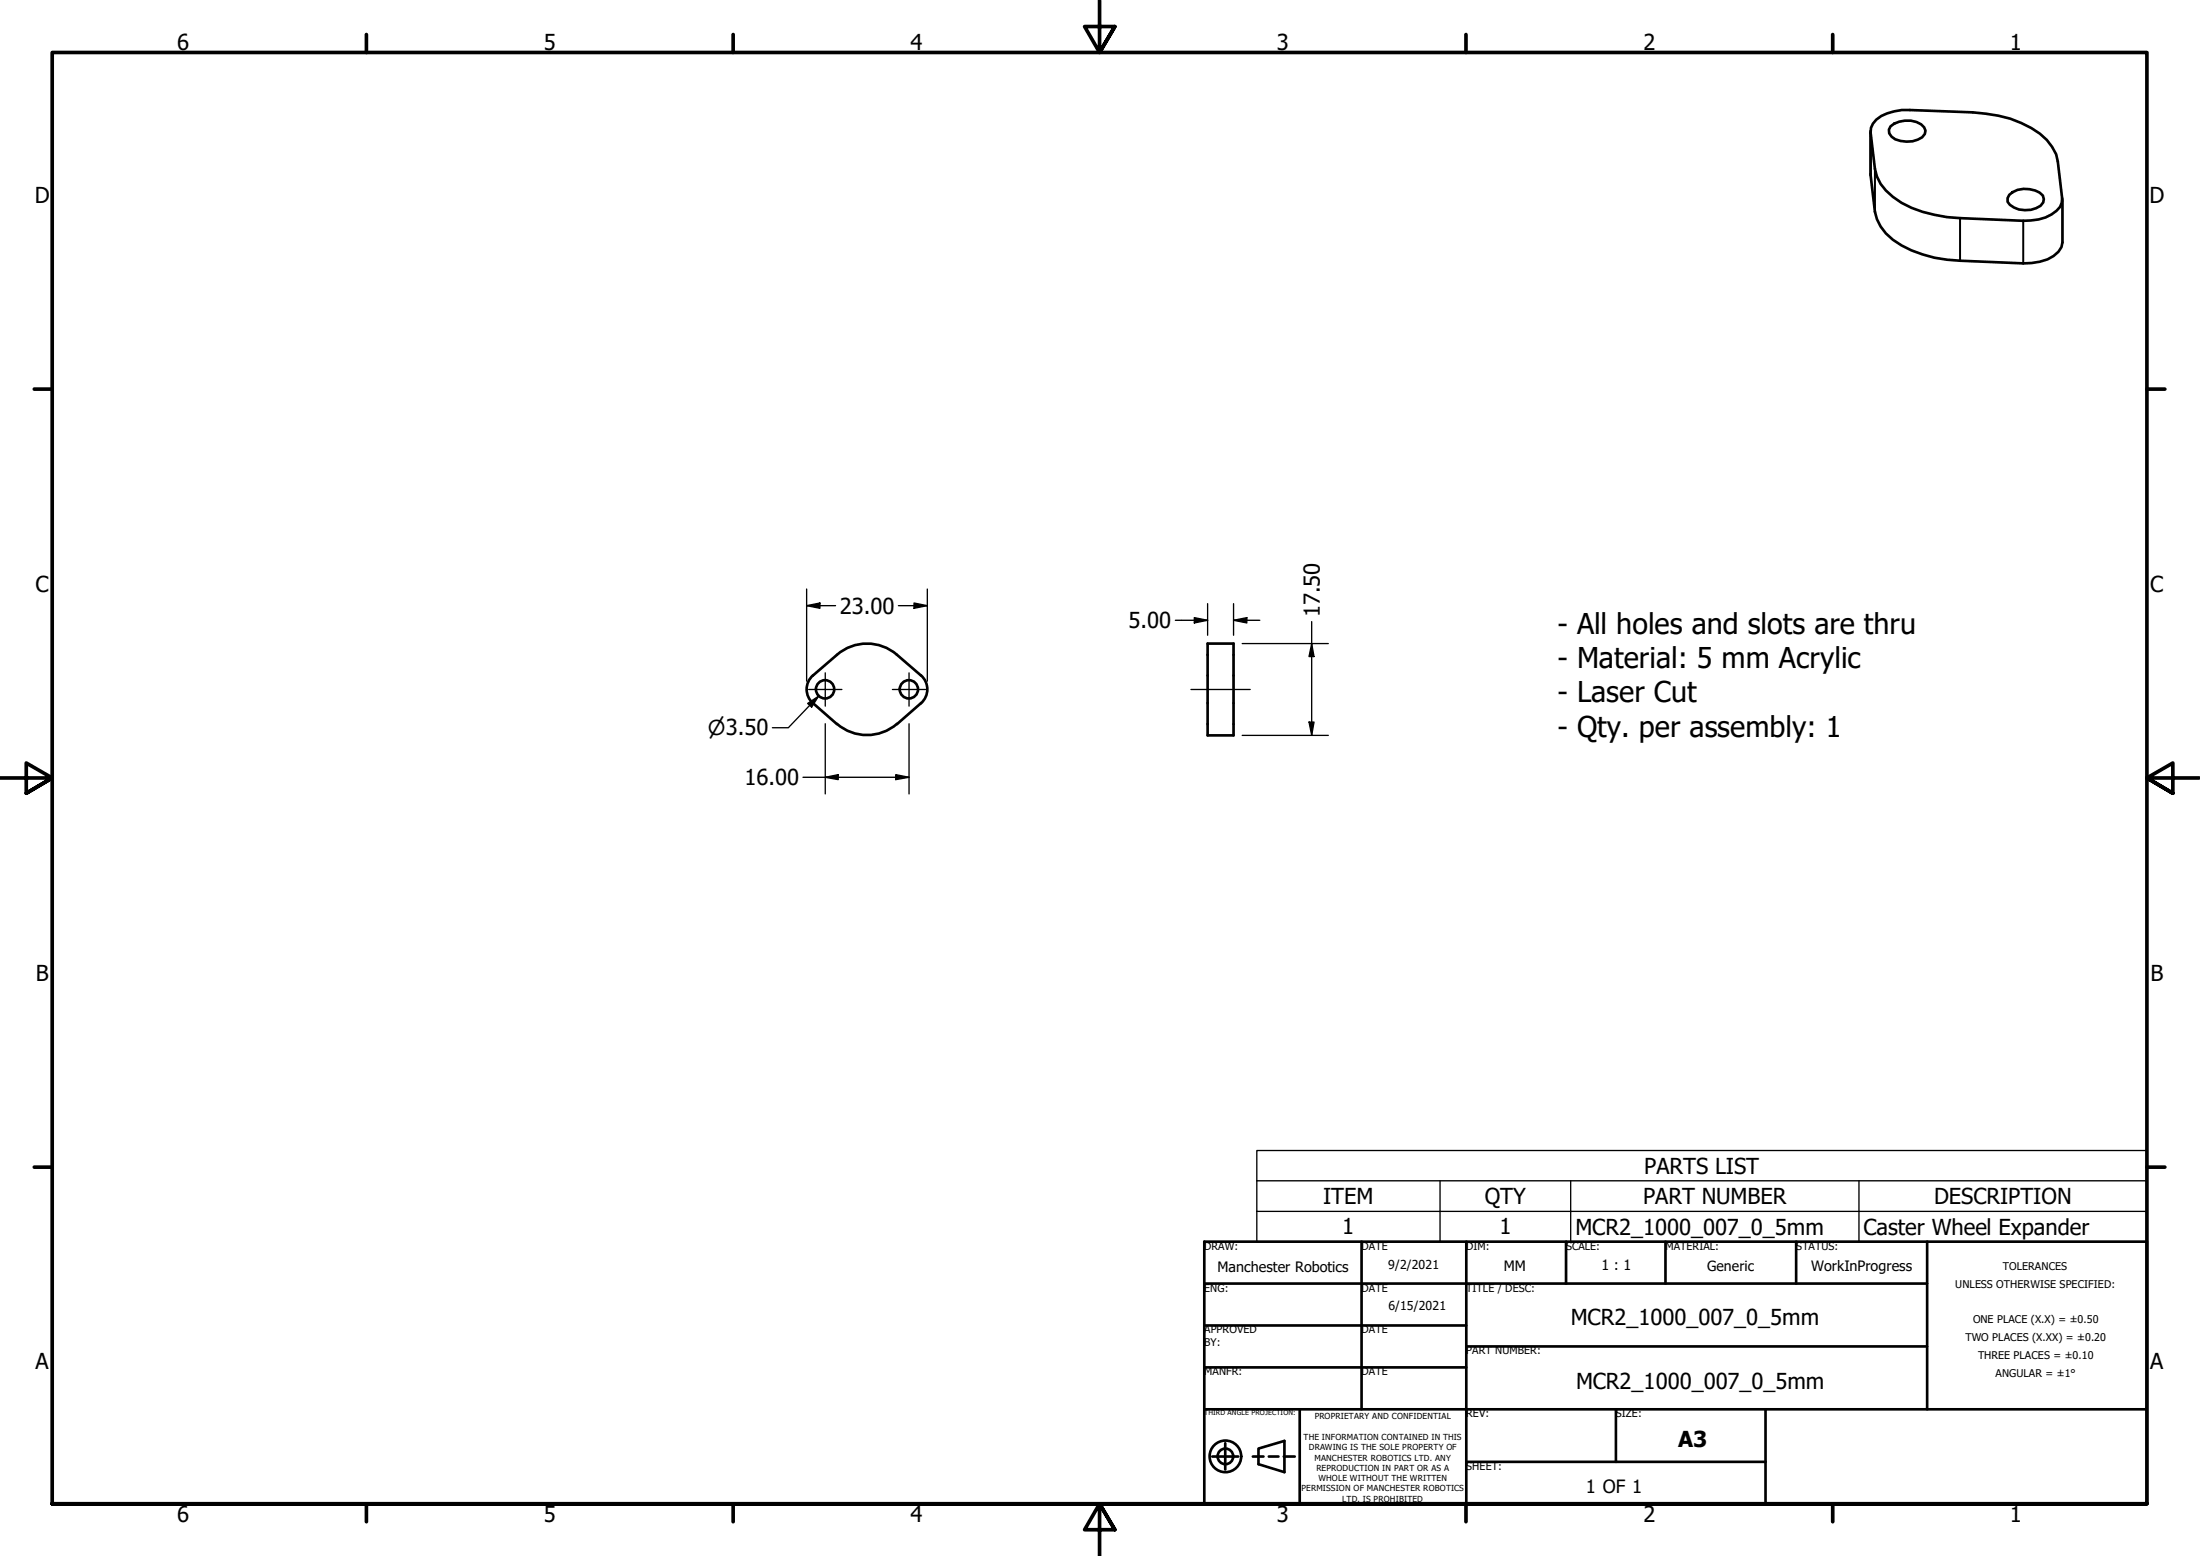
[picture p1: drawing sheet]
<svg xmlns="http://www.w3.org/2000/svg" width="420mm" height="297mm" viewBox="0 0 420 297" stroke-linecap="round" stroke-linejoin="round" font-family="sans-serif">
<!-- layer: Visible (ANSI) -->
<g fill="none" stroke="#000" stroke-width=".51">
<path d="M357.3 25v8.5l.8 6.9a9.1 9.1 0 0 0 5.1 6.4 24.5 24.5 0 0 0 11.1 3l12.1 .5a9.3 9.3 0 0 0 6.7-2.2l.6-.9 .2-.9v-8.2M358.3 22.8a9.1 9.1 0 0 1 6.4-1.8l12 .4a25.5 25.5 0 0 1 11.2 3 10.4 10.4 0 0 1 4.8 5l.3 1.4 .8 7a3.2 3.2 0 0 1-2 3.1 10 10 0 0 1-5.4 1.2l-12.1-.5a22.7 22.7 0 0 1-12.8-4 8.2 8.2 0 0 1-3.4-5.4l-.8-6.9v-.9l.4-.8zM361.1 24.1a5.2 5.2 0 0 1 5.8-.4 1.42 1.42 0 0 1 .2 2.5 5.2 5.2 0 0 1-5.8-.1l-.5-.7-.1-.6zM383.7 37.2a4.8 4.8 0 0 1 6.4 .1 1.69 1.69 0 0 1-1.2 2.4 4.5 4.5 0 0 1-5.5-1.2v-.7zM155.3 129l4.5-4a8.7 8.7 0 0 1 11.5 0l4.6 4M155.3 134.2l4.5 4M155.3 128.9a3.5 3.5 0 0 0 0 5.3M159.8 138.2a8.7 8.7 0 0 0 11.5 0M175.9 128.9a3.5 3.5 0 0 1 0 5.3M175.9 134.2l-4.6 4M230.6 122.9h5v17.5h-5z"/>
<circle cx="157.6" cy="131.6" r="1.75"/>
<circle cx="173.6" cy="131.6" r="1.75"/>
</g>
<!-- layer: Visible Narrow (ANSI) -->
<path d="M357.3 25.3v8.2M358.1 32.2v8.2M374.3 41.6v8.2M386.4 42.1v8.2" fill="none" stroke="#000" stroke-width=".38"/>
<!-- layer: Symbol (ANSI) -->
<path d="M240 225.4v-5.8h170v5.8M240 225.4h170v5.9M240 225.4v11.6h170v-5.7M240 231.3h170M275 225.4v11.6M300 225.4v11.6M355 225.4v11.6" fill="none" stroke="#000" stroke-width=".25"/>
<!-- layer: Border (ANSI) -->
<g fill="none" stroke="#000" stroke-width=".7">
<path d="M70 6.6v3.4M140 6.6v3.4M210 0v10l-2.9-4.9h5.8l-2.9 4.9 2.9-4.9M280 6.6v3.4M350 6.6v3.4M6.5 74.3h3.5M410 74.3h3.4M0 148.5h10l-5-2.8v5.7l5-2.9-5 2.9M420 148.5h-10l5-2.8v5.7l-5-2.9 5 2.9M6.5 222.8h3.5M410 222.8h3.4M10 287.1v-277.1h400v277.1h-400h400"/>
<path d="M70 287.1v3.4M140 287.1v3.4M212.9 292l-2.9-4.9 2.9 4.9h-5.8l2.9-4.9v9.9M280 287.1v3.4M350 287.1v3.4"/>
</g>
<!-- layer: Title (ANSI) -->
<g fill="none" stroke="#000" stroke-width=".51">
<path d="M230 237h180v50.1h-180zM260 237v32M280 237v50.1M299.1 237v8M318.1 237v8M343 237v8M368 237v32M230 253h50M230 245h138M280 257h88M230 269h180M230 261h50"/>
<path d="M231.5 278.1h5M234 275.5v5M239.3 278.1h2M240.3 276.5l5-1.4v5.9l-5-1.5zM242.3 278.1h1.9M245.2 278.1h2.1M248.2 269v18.1M280 279.1h57.2M308.6 269v10.1M337.2 269v18.1"/>
<circle cx="234" cy="278" r="3"/>
<circle cx="234" cy="278" r="1.49"/>
</g>
<!-- layer: Centerline (ANSI) -->
<path d="M227.5 131.6h11.3" fill="none" stroke="#000" stroke-width=".25"/>
<!-- layer: Center Mark (ANSI) -->
<path d="M154.4 131.6h6.4M157.6 128.4v6.4M170.4 131.6h6.4M173.6 128.4v6.4" fill="none" stroke="#000" stroke-width=".25"/>
<!-- layer: Dimension (ANSI) -->
<g fill="none" stroke="#000" stroke-width=".25">
<path d="M154.1 115.6l2.5-.5v1zM154.1 115.6h5.5M154.1 112.4v17.6M171.6 115.6h5.5M174.6 115.1l2.5 .5-2.5 .5zM177.1 112.4v17.6M224.5 118.4h6.1M228.1 117.9l2.5 .5-2.5 .5zM230.6 115.2v6.1M235.6 118.4l2.5-.5v1zM235.6 118.4h5M235.6 115.2v6.1"/>
<path d="M250.5 118.7v21.7M154.2 134.3l2.1-1.4-1.3 2.1zM156.3 132.9l-5.7 6h-3.1M157.6 138.2v13.4M173.6 138.2v13.4M237.2 122.9h16.5M250 137.8h1l-.5 2.6zM250.5 122.9l.5 2.4h-1zM153.4 148.4h20.2M157.6 148.4l2.5-.5v.9zM171.1 147.9l2.5 .5-2.5 .4zM237.2 140.4h16.5"/>
</g>
<g fill="#000">
<path d="M154.1 115.6l2.5-.5v1z" fill-rule="evenodd"/>
<path d="M174.6 115.1l2.5 .5-2.5 .5z" fill-rule="evenodd"/>
<path d="M228.1 117.9l2.5 .5-2.5 .5z" fill-rule="evenodd"/>
<path d="M235.6 118.4l2.5-.5v1z" fill-rule="evenodd"/>
<path d="M154.2 134.3l2.1-1.4-1.3 2.1z" fill-rule="evenodd"/>
<path d="M250 137.8h1l-.5 2.6z" fill-rule="evenodd"/>
<path d="M250.5 122.9l.5 2.4h-1z" fill-rule="evenodd"/>
<path d="M157.6 148.4l2.5-.5v.9z" fill-rule="evenodd"/>
<path d="M171.1 147.9l2.5 .5-2.5 .4z" fill-rule="evenodd"/>
</g>
<g font-size="5.5">
<text x="297.4" y="121">- All holes and slots are thru</text>
<text x="297.4" y="127.6">- Material: 5 mm Acrylic</text>
<text x="297.4" y="134.1">- Laser Cut</text>
<text x="297.4" y="140.7">- Qty. per assembly: 1</text>
</g>
<g font-size="4.2">
<text x="33.8" y="9.6">6</text>
<text x="103.9" y="9.6">5</text>
<text x="173.9" y="9.6">4</text>
<text x="243.8" y="9.6">3</text>
<text x="313.9" y="9.6">2</text>
<text x="383.9" y="9.6">1</text>
<text x="6.7" y="38.7">D</text>
<text x="410.5" y="38.7">D</text>
<text x="6.8" y="113">C</text>
<text x="410.7" y="113">C</text>
<text x="160.4" y="117.1">23.00</text>
<text x="215.5" y="119.9">5.00</text>
<text x="252" y="117.8" transform="rotate(-90 252 117.8)">17.50</text>
<text x="142.2" y="149.9">16.00</text>
<text x="6.9" y="187.2">B</text>
<text x="410.7" y="187.2">B</text>
<text x="314" y="224.1">PARTS LIST</text>
<text x="252.7" y="229.9">ITEM</text>
<text x="283.6" y="229.9">QTY</text>
<text x="313.8" y="229.9">PART NUMBER</text>
<text x="369.4" y="229.9">DESCRIPTION</text>
<text x="256.3" y="235.6">1</text>
<text x="286.4" y="235.6">1</text>
<text x="300.9" y="235.7">MCR2_1000_007_0_5mm</text>
<text x="355.9" y="235.7">Caster Wheel Expander</text>
<text x="300" y="253">MCR2_1000_007_0_5mm</text>
<text x="6.8" y="261.4">A</text>
<text x="410.7" y="261.4">A</text>
<text x="301" y="265.2">MCR2_1000_007_0_5mm</text>
<text x="320.5" y="276.3">A3</text>
<text x="33.8" y="290.5">6</text>
<text x="103.9" y="290.5">5</text>
<text x="173.9" y="290.5">4</text>
<text x="243.8" y="290.5">3</text>
<text x="313.9" y="290.5">2</text>
<text x="383.9" y="290.5">1</text>
</g>
<text font-size="3.9" x="135.2" y="140.4">⌀3.50</text>
<text font-size="3.5" x="302.9" y="285">1 OF 1</text>
<g font-size="2.7">
<text x="232.5" y="242.9">Manchester Robotics</text>
<text x="287.2" y="242.6">MM</text>
<text x="305.9" y="242.5">1 : 1</text>
<text x="326" y="242.6">Generic</text>
<text x="345.9" y="242.6">WorkInProgress</text>
</g>
<g font-size="2.3">
<text x="265.1" y="242.2">9/2/2021</text>
<text x="265.2" y="250">6/15/2021</text>
</g>
<g font-size="2">
<text x="230" y="238.6">DRAW:</text>
<text x="260" y="238.6">DATE</text>
<text x="280" y="238.6">DIM:</text>
<text x="299.1" y="238.6">SCALE:</text>
<text x="318.1" y="238.6">MATERIAL:</text>
<text x="343" y="238.6">STATUS:</text>
<text x="373.4" y="245.9">UNLESS OTHERWISE SPECIFIED:</text>
<text x="382.5" y="242.5">TOLERANCES</text>
<text x="230" y="246.6">ENG:</text>
<text x="260" y="246.6">DATE</text>
<text x="280" y="246.6">TITLE / DESC:</text>
<text x="230" y="254.6">APPROVED</text>
<text x="230" y="257">BY:</text>
<text x="260" y="254.6">DATE</text>
<text x="375.3" y="256.1">TWO PLACES (X.XX) = ±0.20</text>
<text x="376.8" y="252.7">ONE PLACE (X.X) = ±0.50</text>
<text x="230" y="262.6">MANFR:</text>
<text x="260" y="262.6">DATE</text>
<text x="280" y="258.6">PART NUMBER:</text>
<text x="377.8" y="259.5">THREE PLACES = ±0.10</text>
<text x="381.1" y="262.9">ANGULAR = ±1°</text>
<text x="280" y="270.6">REV:</text>
<text x="308.6" y="270.6">SIZE:</text>
<text x="280" y="280.6">SHEET:</text>
</g>
<g font-size="1.6">
<text x="248.9" y="274.8">THE INFORMATION CONTAINED IN THIS</text>
<text x="251.1" y="270.9">PROPRIETARY AND CONFIDENTIAL</text>
<text x="249.9" y="276.8">DRAWING IS THE SOLE PROPERTY OF</text>
<text x="251" y="278.8">MANCHESTER ROBOTICS LTD. ANY</text>
<text x="251.4" y="280.8">REPRODUCTION IN PART OR AS A</text>
<text x="248.5" y="284.7">PERMISSION OF MANCHESTER ROBOTICS</text>
<text x="251.8" y="282.8">WHOLE WITHOUT THE WRITTEN</text>
<text x="256.3" y="286.7">LTD. IS PROHIBITED</text>
</g>
<text font-size="1.3" x="230" y="270.1">THIRD ANGLE PROJECTION:</text>
</svg>
